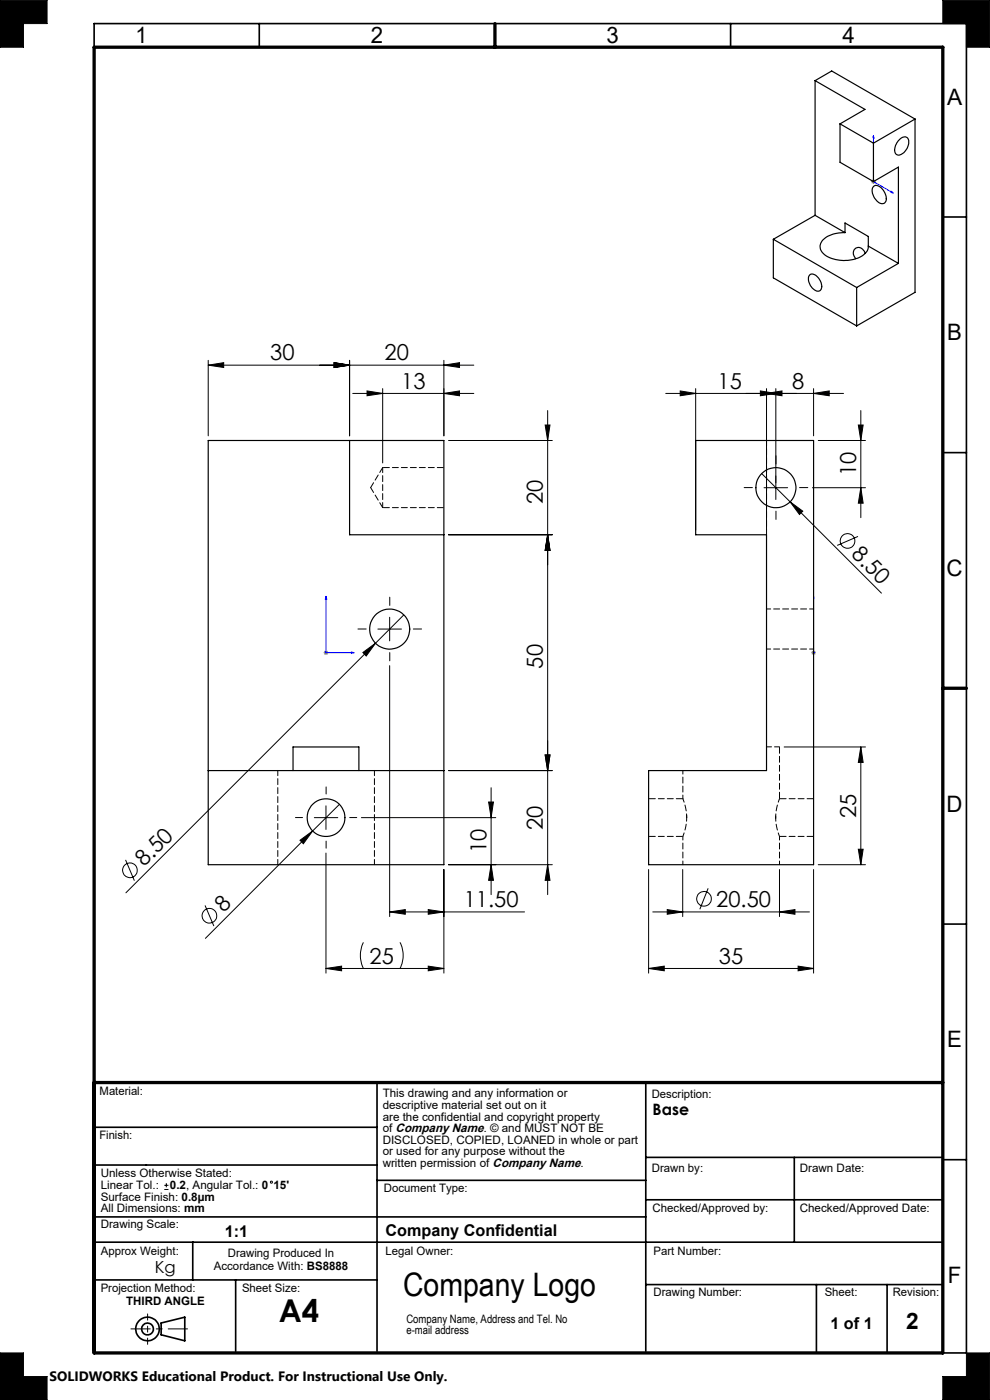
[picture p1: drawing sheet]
<svg xmlns="http://www.w3.org/2000/svg" width="210mm" height="297mm" viewBox="0 0 210 297" stroke-linecap="round" stroke-linejoin="round" font-family="sans-serif">
<g fill="none" stroke="#000" stroke-width=".35">
<path d="M20 10v-5h185v282h-5M55 5v5M155 5v5M200 46h5M200 96h5M200 196h5M20 239.1h60M80 229.7v57M137 229.7v57M20 258.2h117M20 247.2h60M80 250.4h57"/>
<path d="M137 254.5h63M137 245.5h63M168.5 245.5v18M200 246h5M20 271.5h60M20 263.5h180M40.9 263.5v8M50 271.5v15.2M137 272.5h63M173.2 272.5v14.5M188.2 272.5v14.5M34.2 280.7l5-1.3v5l-5-1.2z"/>
<circle cx="31.3" cy="281.9" r="1.25"/>
<circle cx="31.3" cy="281.9" r="2.5"/>
</g>
<path d="M69.1 126.5v12h6M69.1 126.5l.2 .6h-.3zM74.5 138.3l.6 .2-.6 .1z" fill="none" stroke="#00f" stroke-width=".21"/>
<path d="M68.7 138.5h1M68.8 138.1l.7 .7M69.1 138v1M69.5 138.1l-.7 .7" fill="none" stroke="#808080" stroke-width=".21"/>
<path d="M27.8 281.9h12" fill="none" stroke="#000" stroke-width=".21" stroke-dasharray="15.2 1.3 1.3 1.3" stroke-dashoffset="11.1"/>
<path d="M31.3 278.7v6.5" fill="none" stroke="#000" stroke-width=".21" stroke-dasharray="15.2 1.3 1.3 1.3" stroke-dashoffset="13.9"/>
<path d="M0 0h10v5h-5v5h-5zM200 0h10v10h-5v-5h-5zM0 287h5v5h5v5h-10zM205 287h5v10h-10v-5h5z" fill="none" stroke="#000" stroke-width=".21"/>
<path d="M20 10h180v277h-180zM105 5v5M200 146h5M20 229.7h180" fill="none" stroke="#000" stroke-width=".7"/>
<path d="M74.5 138.3l.6 .2-.6 .1zM69.1 126.5l.2 .6h-.3z" fill="#00f"/>
<path d="M0 0v10h5v-5h5v-5zM0 287v10h10v-5h-5v-5zM205 287v5h-5v5h10v-10zM200 0v5h5v5h5v-10z" fill-rule="evenodd" fill="#000"/>
<g fill="none" stroke="#000" stroke-width=".21">
<path d="M44.2 77.5l3.2-.6v1.1zM44.2 76.4v16.1M44.2 77.5h56.3M70.9 76.9l3.3 .6-3.3 .5zM74.2 76.4v16.1M94.2 77.5l3.3-.6v1.1zM94.2 76.4v16.1M74.8 83.5h25.7M77.9 82.9l3.3 .6-3.3 .5zM81.2 82.4v15.8M94.2 83.5l3.3-.6v1.1zM95.1 93.4h22.1"/>
<path d="M115.6 90.2h1.1l-.5 3.2zM116.2 87.1v102.7M144.3 82.9l3.3 .6-3.3 .5zM147.6 82.4v30.1M161.3 82.9l3.3 .6-3.3 .5zM162.6 83.5l3.3-.6v1.1zM162.6 82.4v30.1M164.6 82.4v23.6M172.6 83.5l3.3-.6v1.1zM172.6 82.4v10.1M173.6 93.4h10M178.9 83.5h-37.7"/>
<path d="M182.1 90.2h1l-.5 3.2zM182.6 87.1v22.7M95.1 113.4h22.1M116.2 113.4l.5 3.4h-1.1zM161.6 100.5l25.4 25.3M162.1 103.5h5M167.6 106.5l2.7 1.9-.7 .7zM172.3 103.5h11.3M182 113.8l-4.4 1.9M182.6 103.5l.5 3.2h-1zM77 138.4l2.7-1.9-2 2.7zM80.2 133.5h5"/>
<path d="M82.7 130.9v5.1M85.7 130.5l-59 58.9M82.7 141.2v53.2M166.3 158.5h17.3M182.6 158.5l.5 3.2h-1zM182.6 158.5v24.9M63.6 178.3l2.7-2-2 2.7zM66.3 176.3l-22.7 22.8M66.7 173.5h4.9M69.1 171v5M72 170.6l-5.7 5.7M76.7 173.5h28.5"/>
<path d="M95.1 163.5h22.1M103.6 170.1h1.1l-.5 3.4zM104.2 167.1v22.7M115.6 160.2h1.1l-.5 3.3zM26.6 182.4l1.9 4.4M43.5 192.1l1.9 4.4M69.1 181v25.4M77.1 199.9a6.4 6.4 0 0 0 0 5.6M82.7 193.5l3.3-.5v1zM82.7 193.5h28.6M84.8 199.9a6.1 6.1 0 0 1 0 5.6M90.8 193l3.4 .5-3.4 .5z"/>
<path d="M94.2 184.5v21.9M95.1 183.4h22.1M104.2 183.4l.5 3.4h-1.1zM116.2 183.4l.5 3.4h-1.1zM137.6 184.5v21.9M138.5 193.5h33.2M141.5 193l3.3 .5-3.3 .5zM144.8 184.5v9.9M150.2 188.5l-1.8 4.4M165.3 193.5l3.3-.5v1zM165.3 184.5v9.9M172.6 184.5v21.9"/>
<path d="M173.6 183.4h10M182.1 180.2h1l-.5 3.2zM69.1 205.5l3.4-.5v.9zM69.1 205.5h25.1M90.8 205l3.4 .5-3.4 .4zM137.6 205.5l3.3-.5v.9zM137.6 205.5h35M169.3 205l3.3 .5-3.3 .4zM34.9 252.3h.8M34.9 251.5h.8M35.3 251v.9"/>
<circle cx="179.8" cy="114.8" r="1.55"/>
<circle cx="27.6" cy="184.6" r="1.57"/>
<circle cx="44.4" cy="194.3" r="1.56"/>
<circle cx="149.3" cy="190.7" r="1.56"/>
<circle cx="57.6" cy="250.8" r=".22"/>
</g>
<path d="M185.3 28.8l.1 .5-.2-.1zM185.3 28.8v9.7l4.2 2.5M189.1 40.6l.4 .4-.4-.2zM172.6 138.3v.3zM172.6 126.5v.6v-.6M172.6 138.5h.1M172.6 126.5v12" fill="none" stroke="#00f" stroke-width=".21"/>
<path d="M184.7 38.5h1.1M184.9 38.2l.7 .7M185.3 38v1M185.6 38.2l-.7 .7M172.1 138.5h1M172.2 138.1l.7 .7M172.6 138v1M172.9 138.1l-.7 .7" fill="none" stroke="#808080" stroke-width=".21"/>
<path d="M164.6 98.4v-1.7M159.6 103.4h-1.7M164.6 108.4v1.8M169.6 103.4h1.8M77.7 133.4h-1.8M82.7 128.4v-1.7M82.7 138.4v1.8M87.7 133.4h1.7M64.2 173.4h-1.5M69.2 168.4v-1.5M69.2 178.4v1.5M74.2 173.4h1.5" fill="none" stroke="#000" stroke-width=".21" stroke-dasharray="15.2 1.3 1.3 1.3"/>
<g fill="#00f">
<path d="M189.1 40.6l.4 .4-.4-.2zM185.3 28.8l.1 .5-.2-.1z"/>
<path d="M172.6 138.3v.3zM172.6 126.5v.6z"/>
</g>
<g fill="#000">
<path d="M167.6 106.5l2.7 1.9-.7 .7zM77 138.4l2.7-1.9-2 2.7zM63.6 178.3l2.7-2-2 2.7z"/>
<path d="M44.2 77.5l3.2-.6v1.1zM70.9 76.9l3.3 .6-3.3 .5zM70.9 76.9l3.3 .6-3.3 .5zM94.2 77.5l3.3-.6v1.1zM82.7 193.5l3.3-.5v1zM90.8 193l3.4 .5-3.4 .5zM69.1 205.5l3.4-.5v.9zM90.8 205l3.4 .5-3.4 .4zM137.6 205.5l3.3-.5v.9zM169.3 205l3.3 .5-3.3 .4zM141.5 193l3.3 .5-3.3 .5zM165.3 193.5l3.3-.5v1zM161.3 82.9l3.3 .6-3.3 .5zM172.6 83.5l3.3-.6v1.1z"/>
<path d="M94.2 83.5l3.3-.6v1.1zM77.9 82.9l3.3 .6-3.3 .5z"/>
<path d="M144.3 82.9l3.3 .6-3.3 .5zM162.6 83.5l3.3-.6v1.1z"/>
<path d="M115.6 160.2h1.1l-.5 3.3zM116.2 113.4l.5 3.4h-1.1zM116.2 113.4l.5 3.4h-1.1zM115.6 90.2h1.1l-.5 3.2zM182.6 103.5l.5 3.2h-1zM182.1 90.2h1l-.5 3.2z"/>
<path d="M115.6 160.2h1.1l-.5 3.3zM116.2 183.4l.5 3.4h-1.1zM103.6 170.1h1.1l-.5 3.4zM104.2 183.4l.5 3.4h-1.1zM182.6 158.5l.5 3.2h-1zM182.1 180.2h1l-.5 3.2z"/>
</g>
<g fill="none" stroke="#000" stroke-width=".25">
<path d="M172.9 17.1l10.6 6.1-5.3 3.1M172.9 17.1l3.5-2 17.7 10.2M172.9 17.1v28.6M178.2 26.3l7.1 4.1M178.2 26.3v8.1l7.1 4.1M185.3 39.6a1.52 1.52 0 0 1 2.1 .8 2.06 2.06 0 0 1 .1 2.7 1.92 1.92 0 0 1-2.1-1.3 2.02 2.02 0 0 1-.1-2.2zM185.3 38.5l5.3-3v20.4M185.3 30.4v8.1M190.5 29.9a1.29 1.29 0 0 1 2.1-.5 2.77 2.77 0 0 1-2.1 3.5 1.2 1.2 0 0 1-.6-1.8zM194.1 25.3v36.7l-12.4 7.1M194.1 25.3l-8.8 5.1M164 50.8l17.7 10.2"/>
<path d="M164 50.8v8.1l17.7 10.2M171.8 58.3a1.63 1.63 0 0 1 2 1 1.62 1.62 0 0 1-.1 2.5 2.49 2.49 0 0 1-2-3.4zM172.9 45.7l6.3 3.7M172.9 45.7l-8.9 5.1M179.2 49.4a5.5 5.5 0 0 0-5.1 2.2 2.52 2.52 0 0 0 2 3.1 7.4 7.4 0 0 0 7.5-1l.5-.8 .1-.7M179.2 49.4v-2.1l5 2.9v2M183.6 53.8a1.38 1.38 0 0 0-2.3-.9 1.57 1.57 0 0 0 .2 2M184.2 52.2l6.4 3.7M190.6 55.9l-8.9 5.1M181.7 61v8.1M44.2 93.4h50v90h-50zM74.2 93.4v20h20"/>
<path d="M147.6 93.4h25v90h-35v-19.9h25v-50.1h-15zM44.2 163.5h50M62.2 163.5v-5h13.9v5"/>
<circle cx="164.6" cy="103.4" r="4.2"/>
<circle cx="82.7" cy="133.5" r="4.3"/>
<circle cx="69.2" cy="173.5" r="4"/>
</g>
<path d="M81.2 99.2v8.5M162.6 93.4v20M162.6 158.4h2.8M58.9 163.4v20M79.4 183.4v-20" fill="none" stroke="#000" stroke-width=".21" stroke-dasharray="1.3 .6" stroke-dashoffset=".2"/>
<path d="M94.2 99.2h-13M81.2 107.7h13M137.6 177.4h7.3M144.9 169.4h-7.3M165.3 177.4h7.3M165.4 169.4v-11M172.6 169.4h-7.3" fill="none" stroke="#000" stroke-width=".21" stroke-dasharray="1.3 .6" stroke-dashoffset="-.1"/>
<path d="M81.2 99.2l-2.6 4.2M78.6 103.4l2.6 4.3" fill="none" stroke="#000" stroke-width=".21" stroke-dasharray="1.3 .6" stroke-dashoffset=".1"/>
<path d="M144.9 177.4v6M144.9 163.4v6.1M144.9 169.5l.1 .2a10.8 10.8 0 0 1 .7 3.7M145.7 173.4a11.3 11.3 0 0 1-.8 4M164.5 173.4l.3-2.1 .5-1.9M165.3 177.4l-.6-2.2-.2-1.8M165.4 183.4v-6" fill="none" stroke="#000" stroke-width=".21" stroke-dasharray="1.3 .6" stroke-dashoffset=".5"/>
<path d="M145.7 173.5l-.1-.6M164.5 173.1v.5" fill="none" stroke="#000" stroke-width=".21" stroke-dasharray="1.3 .6"/>
<path d="M162.6 137.7h10M172.6 129.2h-10" fill="none" stroke="#000" stroke-width=".21" stroke-dasharray="1.3 .6" stroke-dashoffset=".4"/>
<text font-size="6.9" x="85.5" y="274.9">Company Logo</text>
<text font-size="6.7" x="59.2" y="280.6">A4</text>
<g font-size="4.8">
<text x="28.7" y="9.2">1</text>
<text x="78.7" y="9.2">2</text>
<text x="128.7" y="9.2">3</text>
<text x="178.7" y="9.2">4</text>
<text x="200.9" y="22.2">A</text>
<text x="200.9" y="72.2">B</text>
<text x="200.8" y="122.2">C</text>
<text x="200.8" y="172.2">D</text>
<text x="200.9" y="222.2">E</text>
<text x="201.1" y="272.2">F</text>
<text x="192.2" y="282">2</text>
</g>
<g font-size="4.7">
<text x="57.3" y="76.4">30</text>
<text x="81.6" y="76.4">20</text>
<text x="85.1" y="82.4">13</text>
<text x="152.2" y="82.4">15</text>
<text x="168.1" y="82.4">8</text>
<text x="181.6" y="101" transform="rotate(-90 181.6 101)">10</text>
<text x="115.2" y="107" transform="rotate(-90 115.2 107)">20</text>
<text x="180.4" y="117.8" transform="rotate(45 180.4 117.8)">8.50</text>
<text x="115.2" y="141.8" transform="rotate(-90 115.2 141.8)">50</text>
<text x="181.6" y="173.5" transform="rotate(-90 181.6 173.5)">25</text>
<text x="115.2" y="176" transform="rotate(-90 115.2 176)">20</text>
<text x="30.6" y="184" transform="rotate(-45 30.6 184)">8.50</text>
<text x="103.2" y="181" transform="rotate(-90 103.2 181)">10</text>
<text x="47.5" y="193.7" transform="rotate(-45 47.5 193.7)">8</text>
<text x="98.4" y="192.4">11.50</text>
<text x="151.9" y="192.4">20.50</text>
<text x="78.4" y="204.4">25</text>
<text x="152.5" y="204.4">35</text>
</g>
<text font-size="3.5" x="32.8" y="270.2">Kg</text>
<g font-size="3.4">
<text x="47.7" y="262.3">1:1</text>
<text x="81.8" y="262.2">Company Confidential</text>
<text x="176.2" y="281.9">1 of 1</text>
</g>
<text font-size="3.3" x="138.4" y="236.6">Base</text>
<text font-size="2.9" x="10.5" y="292.9">SOLIDWORKS Educational Product. For Instructional Use Only.</text>
<g font-size="2.5">
<text x="21.1" y="232.3">Material:</text>
<text x="81.2" y="232.8">This drawing and any information or</text>
<text x="138.3" y="233">Description:</text>
<text x="81.2" y="235.2">descriptive material set out on it</text>
<text x="81.2" y="237.7">are the confidential and copyright property</text>
<text x="21.1" y="241.7">Finish:</text>
<text x="81.2" y="240.2">of Company Name. © and MUST NOT BE</text>
<text x="81.2" y="242.7">DISCLOSED, COPIED, LOANED in whole or part</text>
<text x="81.2" y="245.1">or used for any purpose without the</text>
<text x="21.4" y="249.8">Unless Otherwise Stated:</text>
<text x="81.2" y="247.6">written permission of Company Name.</text>
<text x="138.3" y="248.5">Drawn by:</text>
<text x="169.6" y="248.5">Drawn Date:</text>
<text x="21.4" y="252.3">Linear Tol.:</text>
<text x="21.4" y="254.7">Surface Finish: 0.8µm</text>
<text x="21.4" y="257.2">All Dimensions: mm</text>
<text x="36.1" y="252.3">0.2, Angular Tol.: 0</text>
<text x="58" y="252.3">15'</text>
<text x="81.4" y="252.9">Document Type:</text>
<text x="138.4" y="257.2">Checked/Approved by:</text>
<text x="169.6" y="257.2">Checked/Approved Date:</text>
<text x="21.4" y="260.6">Drawing Scale:</text>
<text x="21.4" y="266.2">Approx Weight:</text>
<text x="45.4" y="269.5">Accordance With: BS8888</text>
<text x="48.3" y="266.7">Drawing Produced In</text>
<text x="81.8" y="266.2">Legal Owner:</text>
<text x="138.6" y="266.2">Part Number:</text>
<text x="21.4" y="274.1">Projection Method:</text>
<text x="51.3" y="274">Sheet Size:</text>
<text x="138.6" y="274.9">Drawing Number:</text>
<text x="174.9" y="274.9">Sheet:</text>
<text x="189.4" y="274.9">Revision:</text>
<text x="26.8" y="276.9">THIRD ANGLE</text>
<text x="86.2" y="280.6">Company Name, Address and Tel. No</text>
<text x="86.2" y="283">e-mail address</text>
</g>
</svg>
